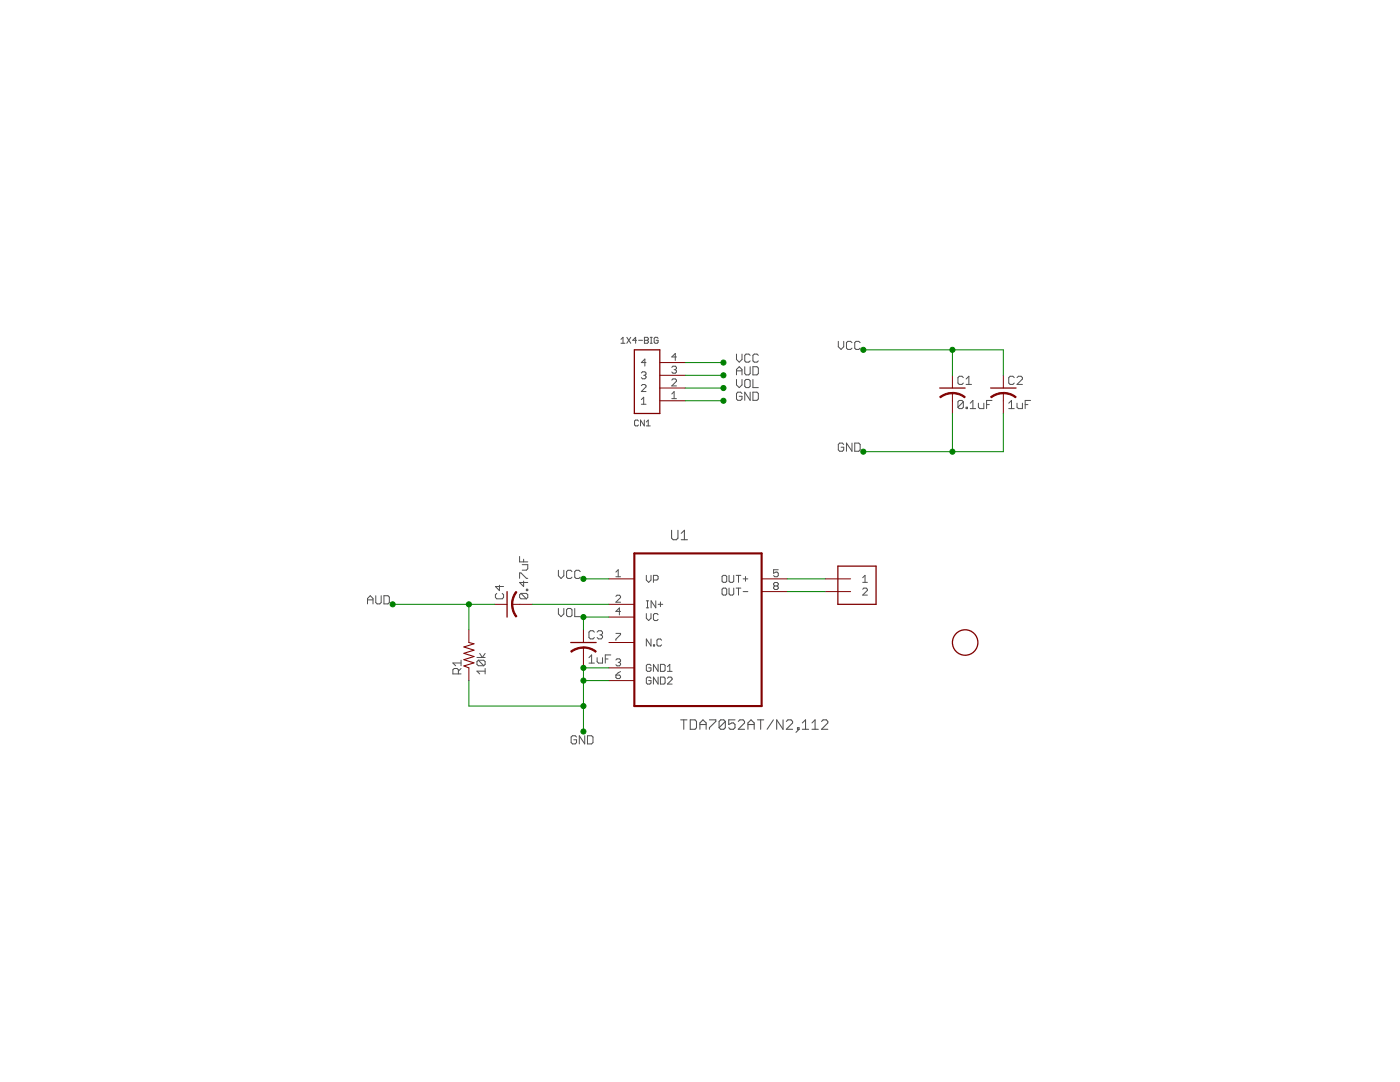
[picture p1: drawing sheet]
<?xml version="1.0" encoding="utf-8"?>
<!DOCTYPE eagle SYSTEM "eagle.dtd">
<eagle version="8.1.1">
<drawing>
<settings>
<setting alwaysvectorfont="no"/>
<setting verticaltext="up"/>
</settings>
<grid distance="0.1" unitdist="inch" unit="inch" style="lines" multiple="1" display="no" altdistance="0.01" altunitdist="inch" altunit="inch"/>
<schematic xreflabel="%F%N/%S.%C%R" xrefpart="/%S.%C%R">
<libraries>
<library name="TDA7052AT">
<symbols>
<symbol name="TDA7052AT/N2,112">
<pin name="VP" x="-17.78" y="7.62" length="middle" direction="pwr"/>
<pin name="IN+" x="-17.78" y="2.54" length="middle" direction="in"/>
<pin name="VC" x="-17.78" y="0" length="middle" direction="in"/>
<pin name="N.C" x="-17.78" y="-5.08" length="middle" direction="nc"/>
<pin name="GND1" x="-17.78" y="-10.16" length="middle" direction="pas"/>
<pin name="GND2" x="-17.78" y="-12.7" length="middle" direction="pas"/>
<pin name="OUT+" x="17.78" y="7.62" length="middle" direction="out" rot="R180"/>
<pin name="OUT-" x="17.78" y="5.08" length="middle" direction="out" rot="R180"/>
<wire x1="-12.7" y1="12.7" x2="-12.7" y2="-17.78" width="0.4064" layer="94"/>
<wire x1="-12.7" y1="-17.78" x2="12.7" y2="-17.78" width="0.4064" layer="94"/>
<wire x1="12.7" y1="-17.78" x2="12.7" y2="12.7" width="0.4064" layer="94"/>
<wire x1="12.7" y1="12.7" x2="-12.7" y2="12.7" width="0.4064" layer="94"/>
<text x="-5.3594" y="15.3416" size="2.0828" layer="95" ratio="10" rot="SR0">&gt;NAME</text>
<text x="-3.556" y="-22.5044" size="2.0828" layer="96" ratio="10" rot="SR0">&gt;VALUE</text>
</symbol>
</symbols>
<devicesets>
<deviceset name="TDA7052AT/N2,112" prefix="U">
<gates>
<gate name="A" symbol="TDA7052AT/N2,112" x="0" y="0"/>
</gates>
<devices>
<device name="" package="SOIC127P600X175-8N">
<connects>
<connect gate="A" pin="GND1" pad="3"/>
<connect gate="A" pin="GND2" pad="6"/>
<connect gate="A" pin="IN+" pad="2"/>
<connect gate="A" pin="N.C" pad="7"/>
<connect gate="A" pin="OUT+" pad="5"/>
<connect gate="A" pin="OUT-" pad="8"/>
<connect gate="A" pin="VC" pad="4"/>
<connect gate="A" pin="VP" pad="1"/>
</connects>
<technologies>
<technology name="">
<attribute name="MPN" value="TDA7052AT/N2,112" constant="no"/>
<attribute name="OC_FARNELL" value="1868383" constant="no"/>
<attribute name="OC_NEWARK" value="70R9232" constant="no"/>
<attribute name="PACKAGE" value="SOIC-8" constant="no"/>
<attribute name="SUPPLIER" value="NXP Semiconductor" constant="no"/>
</technology>
</technologies>
</device>
</devices>
</deviceset>
</devicesets>
</library>
<library name="adafruit">
<symbols>
<symbol name="1X2">
<wire x1="-2.54" y1="5.08" x2="-2.54" y2="-2.54" width="0.254" layer="94"/>
<wire x1="-2.54" y1="-2.54" x2="5.08" y2="-2.54" width="0.254" layer="94"/>
<wire x1="5.08" y1="-2.54" x2="5.08" y2="5.08" width="0.254" layer="94"/>
<wire x1="5.08" y1="5.08" x2="-2.54" y2="5.08" width="0.254" layer="94"/>
<pin name="1" x="-5.08" y="2.54" visible="pin" length="middle" direction="pas"/>
<pin name="2" x="-5.08" y="0" visible="pin" length="middle" direction="pas"/>
</symbol>
<symbol name="1X4">
<wire x1="0" y1="5.08" x2="5.08" y2="5.08" width="0.254" layer="94"/>
<wire x1="5.08" y1="5.08" x2="5.08" y2="-7.62" width="0.254" layer="94"/>
<wire x1="5.08" y1="-7.62" x2="0" y2="-7.62" width="0.254" layer="94"/>
<wire x1="0" y1="-7.62" x2="0" y2="5.08" width="0.254" layer="94"/>
<text x="5.08" y="7.62" size="1.27" layer="95" font="vector" rot="R180">&gt;NAME</text>
<text x="0" y="-10.16" size="1.27" layer="96" font="vector">&gt;VALUE</text>
<pin name="1" x="-5.08" y="2.54" length="middle"/>
<pin name="2" x="-5.08" y="0" length="middle"/>
<pin name="3" x="-5.08" y="-2.54" length="middle"/>
<pin name="4" x="-5.08" y="-5.08" length="middle"/>
</symbol>
<symbol name="C-US">
<wire x1="-2.54" y1="0" x2="2.54" y2="0" width="0.254" layer="94"/>
<wire x1="0" y1="-1.016" x2="0" y2="-2.54" width="0.1524" layer="94"/>
<wire x1="0" y1="-1" x2="2.4892" y2="-1.8542" width="0.254" layer="94" curve="-37.878202" cap="flat"/>
<wire x1="-2.4668" y1="-1.8504" x2="0" y2="-1.0161" width="0.254" layer="94" curve="-37.373024" cap="flat"/>
<text x="1.016" y="0.635" size="1.778" layer="95">&gt;NAME</text>
<text x="1.016" y="-4.191" size="1.778" layer="96">&gt;VALUE</text>
<pin name="1" x="0" y="2.54" visible="off" length="short" direction="pas" swaplevel="1" rot="R270"/>
<pin name="2" x="0" y="-5.08" visible="off" length="short" direction="pas" swaplevel="1" rot="R90"/>
</symbol>
<symbol name="R-US">
<wire x1="-2.54" y1="0" x2="-2.159" y2="1.016" width="0.2032" layer="94"/>
<wire x1="-2.159" y1="1.016" x2="-1.524" y2="-1.016" width="0.2032" layer="94"/>
<wire x1="-1.524" y1="-1.016" x2="-0.889" y2="1.016" width="0.2032" layer="94"/>
<wire x1="-0.889" y1="1.016" x2="-0.254" y2="-1.016" width="0.2032" layer="94"/>
<wire x1="-0.254" y1="-1.016" x2="0.381" y2="1.016" width="0.2032" layer="94"/>
<wire x1="0.381" y1="1.016" x2="1.016" y2="-1.016" width="0.2032" layer="94"/>
<wire x1="1.016" y1="-1.016" x2="1.651" y2="1.016" width="0.2032" layer="94"/>
<wire x1="1.651" y1="1.016" x2="2.286" y2="-1.016" width="0.2032" layer="94"/>
<wire x1="2.286" y1="-1.016" x2="2.54" y2="0" width="0.2032" layer="94"/>
<text x="-3.81" y="1.4986" size="1.778" layer="95">&gt;NAME</text>
<text x="-3.81" y="-3.302" size="1.778" layer="96">&gt;VALUE</text>
<pin name="2" x="5.08" y="0" visible="off" length="short" direction="pas" swaplevel="1" rot="R180"/>
<pin name="1" x="-5.08" y="0" visible="off" length="short" direction="pas" swaplevel="1"/>
</symbol>
<symbol name="DOT">
<circle x="0" y="0" radius="2.54" width="0.254" layer="94"/>
</symbol>
</symbols>
<devicesets>
<deviceset name="1X2" prefix="J">
<gates>
<gate name="G$1" symbol="1X2" x="0" y="0"/>
</gates>
<devices>
<device name="-3.5MM" package="1X2-3.5MM">
<connects>
<connect gate="G$1" pin="1" pad="1"/>
<connect gate="G$1" pin="2" pad="2"/>
</connects>
<technologies>
<technology name=""/>
</technologies>
</device>
</devices>
</deviceset>
<deviceset name="1X4" prefix="CN">
<gates>
<gate name="G$1" symbol="1X4" x="0" y="0"/>
</gates>
<devices>
<device name="FPC0.5" package="FPC_0.5MM-4">
<connects>
<connect gate="G$1" pin="1" pad="1"/>
<connect gate="G$1" pin="2" pad="2"/>
<connect gate="G$1" pin="3" pad="3"/>
<connect gate="G$1" pin="4" pad="4"/>
</connects>
<technologies>
<technology name=""/>
</technologies>
</device>
<device name="-BIG" package="1X04-BIG">
<connects>
<connect gate="G$1" pin="1" pad="1"/>
<connect gate="G$1" pin="2" pad="2"/>
<connect gate="G$1" pin="3" pad="3"/>
<connect gate="G$1" pin="4" pad="4"/>
</connects>
<technologies>
<technology name=""/>
</technologies>
</device>
<device name="-CLEANBIG" package="1X04-CLEANBIG">
<connects>
<connect gate="G$1" pin="1" pad="1"/>
<connect gate="G$1" pin="2" pad="2"/>
<connect gate="G$1" pin="3" pad="3"/>
<connect gate="G$1" pin="4" pad="4"/>
</connects>
<technologies>
<technology name=""/>
</technologies>
</device>
<device name="-3.5MM" package="1X04-3.5MM">
<connects>
<connect gate="G$1" pin="1" pad="1"/>
<connect gate="G$1" pin="2" pad="2"/>
<connect gate="G$1" pin="3" pad="3"/>
<connect gate="G$1" pin="4" pad="4"/>
</connects>
<technologies>
<technology name=""/>
</technologies>
</device>
<device name="SMT" package="1X4-SMT">
<connects>
<connect gate="G$1" pin="1" pad="1"/>
<connect gate="G$1" pin="2" pad="2"/>
<connect gate="G$1" pin="3" pad="3"/>
<connect gate="G$1" pin="4" pad="4"/>
</connects>
<technologies>
<technology name=""/>
</technologies>
</device>
</devices>
</deviceset>
<deviceset name="C-US" prefix="C" uservalue="yes">
<gates>
<gate name="G$1" symbol="C-US" x="0" y="0"/>
</gates>
<devices>
<device name="C0402" package="C0402">
<connects>
<connect gate="G$1" pin="1" pad="1"/>
<connect gate="G$1" pin="2" pad="2"/>
</connects>
<technologies>
<technology name=""/>
</technologies>
</device>
<device name="C0504" package="C0504">
<connects>
<connect gate="G$1" pin="1" pad="1"/>
<connect gate="G$1" pin="2" pad="2"/>
</connects>
<technologies>
<technology name=""/>
</technologies>
</device>
<device name="C0603" package="C0603">
<connects>
<connect gate="G$1" pin="1" pad="1"/>
<connect gate="G$1" pin="2" pad="2"/>
</connects>
<technologies>
<technology name=""/>
</technologies>
</device>
<device name="C0805" package="C0805">
<connects>
<connect gate="G$1" pin="1" pad="1"/>
<connect gate="G$1" pin="2" pad="2"/>
</connects>
<technologies>
<technology name=""/>
</technologies>
</device>
<device name="C1005" package="C1005">
<connects>
<connect gate="G$1" pin="1" pad="1"/>
<connect gate="G$1" pin="2" pad="2"/>
</connects>
<technologies>
<technology name=""/>
</technologies>
</device>
<device name="C1206" package="C1206">
<connects>
<connect gate="G$1" pin="1" pad="1"/>
<connect gate="G$1" pin="2" pad="2"/>
</connects>
<technologies>
<technology name=""/>
</technologies>
</device>
<device name="C1210" package="C1210">
<connects>
<connect gate="G$1" pin="1" pad="1"/>
<connect gate="G$1" pin="2" pad="2"/>
</connects>
<technologies>
<technology name=""/>
</technologies>
</device>
<device name="C1310" package="C1310">
<connects>
<connect gate="G$1" pin="1" pad="1"/>
<connect gate="G$1" pin="2" pad="2"/>
</connects>
<technologies>
<technology name=""/>
</technologies>
</device>
<device name="C1608" package="C1608">
<connects>
<connect gate="G$1" pin="1" pad="1"/>
<connect gate="G$1" pin="2" pad="2"/>
</connects>
<technologies>
<technology name=""/>
</technologies>
</device>
<device name="C1812" package="C1812">
<connects>
<connect gate="G$1" pin="1" pad="1"/>
<connect gate="G$1" pin="2" pad="2"/>
</connects>
<technologies>
<technology name=""/>
</technologies>
</device>
<device name="C1825" package="C1825">
<connects>
<connect gate="G$1" pin="1" pad="1"/>
<connect gate="G$1" pin="2" pad="2"/>
</connects>
<technologies>
<technology name=""/>
</technologies>
</device>
<device name="C2012" package="C2012">
<connects>
<connect gate="G$1" pin="1" pad="1"/>
<connect gate="G$1" pin="2" pad="2"/>
</connects>
<technologies>
<technology name=""/>
</technologies>
</device>
<device name="C3216" package="C3216">
<connects>
<connect gate="G$1" pin="1" pad="1"/>
<connect gate="G$1" pin="2" pad="2"/>
</connects>
<technologies>
<technology name=""/>
</technologies>
</device>
<device name="C3225" package="C3225">
<connects>
<connect gate="G$1" pin="1" pad="1"/>
<connect gate="G$1" pin="2" pad="2"/>
</connects>
<technologies>
<technology name=""/>
</technologies>
</device>
<device name="C4532" package="C4532">
<connects>
<connect gate="G$1" pin="1" pad="1"/>
<connect gate="G$1" pin="2" pad="2"/>
</connects>
<technologies>
<technology name=""/>
</technologies>
</device>
<device name="C4564" package="C4564">
<connects>
<connect gate="G$1" pin="1" pad="1"/>
<connect gate="G$1" pin="2" pad="2"/>
</connects>
<technologies>
<technology name=""/>
</technologies>
</device>
<device name="025-024X044" package="C025-024X044">
<connects>
<connect gate="G$1" pin="1" pad="1"/>
<connect gate="G$1" pin="2" pad="2"/>
</connects>
<technologies>
<technology name=""/>
</technologies>
</device>
<device name="025-025X050" package="C025-025X050">
<connects>
<connect gate="G$1" pin="1" pad="1"/>
<connect gate="G$1" pin="2" pad="2"/>
</connects>
<technologies>
<technology name=""/>
</technologies>
</device>
<device name="025-030X050" package="C025-030X050">
<connects>
<connect gate="G$1" pin="1" pad="1"/>
<connect gate="G$1" pin="2" pad="2"/>
</connects>
<technologies>
<technology name=""/>
</technologies>
</device>
<device name="025-040X050" package="C025-040X050">
<connects>
<connect gate="G$1" pin="1" pad="1"/>
<connect gate="G$1" pin="2" pad="2"/>
</connects>
<technologies>
<technology name=""/>
</technologies>
</device>
<device name="025-050X050" package="C025-050X050">
<connects>
<connect gate="G$1" pin="1" pad="1"/>
<connect gate="G$1" pin="2" pad="2"/>
</connects>
<technologies>
<technology name=""/>
</technologies>
</device>
<device name="025-060X050" package="C025-060X050">
<connects>
<connect gate="G$1" pin="1" pad="1"/>
<connect gate="G$1" pin="2" pad="2"/>
</connects>
<technologies>
<technology name=""/>
</technologies>
</device>
<device name="C025_050-024X070" package="C025_050-024X070">
<connects>
<connect gate="G$1" pin="1" pad="1"/>
<connect gate="G$1" pin="2" pad="2"/>
</connects>
<technologies>
<technology name=""/>
</technologies>
</device>
<device name="025_050-025X075" package="C025_050-025X075">
<connects>
<connect gate="G$1" pin="1" pad="1"/>
<connect gate="G$1" pin="2" pad="2"/>
</connects>
<technologies>
<technology name=""/>
</technologies>
</device>
<device name="025_050-035X075" package="C025_050-035X075">
<connects>
<connect gate="G$1" pin="1" pad="1"/>
<connect gate="G$1" pin="2" pad="2"/>
</connects>
<technologies>
<technology name=""/>
</technologies>
</device>
<device name="025_050-045X075" package="C025_050-045X075">
<connects>
<connect gate="G$1" pin="1" pad="1"/>
<connect gate="G$1" pin="2" pad="2"/>
</connects>
<technologies>
<technology name=""/>
</technologies>
</device>
<device name="025_050-055X075" package="C025_050-055X075">
<connects>
<connect gate="G$1" pin="1" pad="1"/>
<connect gate="G$1" pin="2" pad="2"/>
</connects>
<technologies>
<technology name=""/>
</technologies>
</device>
<device name="050-024X044" package="C050-024X044">
<connects>
<connect gate="G$1" pin="1" pad="1"/>
<connect gate="G$1" pin="2" pad="2"/>
</connects>
<technologies>
<technology name=""/>
</technologies>
</device>
<device name="050-025X075" package="C050-025X075">
<connects>
<connect gate="G$1" pin="1" pad="1"/>
<connect gate="G$1" pin="2" pad="2"/>
</connects>
<technologies>
<technology name=""/>
</technologies>
</device>
<device name="050-045X075" package="C050-045X075">
<connects>
<connect gate="G$1" pin="1" pad="1"/>
<connect gate="G$1" pin="2" pad="2"/>
</connects>
<technologies>
<technology name=""/>
</technologies>
</device>
<device name="050-030X075" package="C050-030X075">
<connects>
<connect gate="G$1" pin="1" pad="1"/>
<connect gate="G$1" pin="2" pad="2"/>
</connects>
<technologies>
<technology name=""/>
</technologies>
</device>
<device name="050-050X075" package="C050-050X075">
<connects>
<connect gate="G$1" pin="1" pad="1"/>
<connect gate="G$1" pin="2" pad="2"/>
</connects>
<technologies>
<technology name=""/>
</technologies>
</device>
<device name="050-055X075" package="C050-055X075">
<connects>
<connect gate="G$1" pin="1" pad="1"/>
<connect gate="G$1" pin="2" pad="2"/>
</connects>
<technologies>
<technology name=""/>
</technologies>
</device>
<device name="050-075X075" package="C050-075X075">
<connects>
<connect gate="G$1" pin="1" pad="1"/>
<connect gate="G$1" pin="2" pad="2"/>
</connects>
<technologies>
<technology name=""/>
</technologies>
</device>
<device name="050H075X075" package="C050H075X075">
<connects>
<connect gate="G$1" pin="1" pad="1"/>
<connect gate="G$1" pin="2" pad="2"/>
</connects>
<technologies>
<technology name=""/>
</technologies>
</device>
<device name="075-032X103" package="C075-032X103">
<connects>
<connect gate="G$1" pin="1" pad="1"/>
<connect gate="G$1" pin="2" pad="2"/>
</connects>
<technologies>
<technology name=""/>
</technologies>
</device>
<device name="075-042X103" package="C075-042X103">
<connects>
<connect gate="G$1" pin="1" pad="1"/>
<connect gate="G$1" pin="2" pad="2"/>
</connects>
<technologies>
<technology name=""/>
</technologies>
</device>
<device name="075-052X106" package="C075-052X106">
<connects>
<connect gate="G$1" pin="1" pad="1"/>
<connect gate="G$1" pin="2" pad="2"/>
</connects>
<technologies>
<technology name=""/>
</technologies>
</device>
<device name="102-043X133" package="C102-043X133">
<connects>
<connect gate="G$1" pin="1" pad="1"/>
<connect gate="G$1" pin="2" pad="2"/>
</connects>
<technologies>
<technology name=""/>
</technologies>
</device>
<device name="102-054X133" package="C102-054X133">
<connects>
<connect gate="G$1" pin="1" pad="1"/>
<connect gate="G$1" pin="2" pad="2"/>
</connects>
<technologies>
<technology name=""/>
</technologies>
</device>
<device name="102-064X133" package="C102-064X133">
<connects>
<connect gate="G$1" pin="1" pad="1"/>
<connect gate="G$1" pin="2" pad="2"/>
</connects>
<technologies>
<technology name=""/>
</technologies>
</device>
<device name="102_152-062X184" package="C102_152-062X184">
<connects>
<connect gate="G$1" pin="1" pad="1"/>
<connect gate="G$1" pin="2" pad="2"/>
</connects>
<technologies>
<technology name=""/>
</technologies>
</device>
<device name="150-054X183" package="C150-054X183">
<connects>
<connect gate="G$1" pin="1" pad="1"/>
<connect gate="G$1" pin="2" pad="2"/>
</connects>
<technologies>
<technology name=""/>
</technologies>
</device>
<device name="150-064X183" package="C150-064X183">
<connects>
<connect gate="G$1" pin="1" pad="1"/>
<connect gate="G$1" pin="2" pad="2"/>
</connects>
<technologies>
<technology name=""/>
</technologies>
</device>
<device name="150-072X183" package="C150-072X183">
<connects>
<connect gate="G$1" pin="1" pad="1"/>
<connect gate="G$1" pin="2" pad="2"/>
</connects>
<technologies>
<technology name=""/>
</technologies>
</device>
<device name="150-084X183" package="C150-084X183">
<connects>
<connect gate="G$1" pin="1" pad="1"/>
<connect gate="G$1" pin="2" pad="2"/>
</connects>
<technologies>
<technology name=""/>
</technologies>
</device>
<device name="150-091X182" package="C150-091X182">
<connects>
<connect gate="G$1" pin="1" pad="1"/>
<connect gate="G$1" pin="2" pad="2"/>
</connects>
<technologies>
<technology name=""/>
</technologies>
</device>
<device name="225-062X268" package="C225-062X268">
<connects>
<connect gate="G$1" pin="1" pad="1"/>
<connect gate="G$1" pin="2" pad="2"/>
</connects>
<technologies>
<technology name=""/>
</technologies>
</device>
<device name="225-074X268" package="C225-074X268">
<connects>
<connect gate="G$1" pin="1" pad="1"/>
<connect gate="G$1" pin="2" pad="2"/>
</connects>
<technologies>
<technology name=""/>
</technologies>
</device>
<device name="225-087X268" package="C225-087X268">
<connects>
<connect gate="G$1" pin="1" pad="1"/>
<connect gate="G$1" pin="2" pad="2"/>
</connects>
<technologies>
<technology name=""/>
</technologies>
</device>
<device name="225-108X268" package="C225-108X268">
<connects>
<connect gate="G$1" pin="1" pad="1"/>
<connect gate="G$1" pin="2" pad="2"/>
</connects>
<technologies>
<technology name=""/>
</technologies>
</device>
<device name="225-113X268" package="C225-113X268">
<connects>
<connect gate="G$1" pin="1" pad="1"/>
<connect gate="G$1" pin="2" pad="2"/>
</connects>
<technologies>
<technology name=""/>
</technologies>
</device>
<device name="275-093X316" package="C275-093X316">
<connects>
<connect gate="G$1" pin="1" pad="1"/>
<connect gate="G$1" pin="2" pad="2"/>
</connects>
<technologies>
<technology name=""/>
</technologies>
</device>
<device name="275-113X316" package="C275-113X316">
<connects>
<connect gate="G$1" pin="1" pad="1"/>
<connect gate="G$1" pin="2" pad="2"/>
</connects>
<technologies>
<technology name=""/>
</technologies>
</device>
<device name="275-134X316" package="C275-134X316">
<connects>
<connect gate="G$1" pin="1" pad="1"/>
<connect gate="G$1" pin="2" pad="2"/>
</connects>
<technologies>
<technology name=""/>
</technologies>
</device>
<device name="275-205X316" package="C275-205X316">
<connects>
<connect gate="G$1" pin="1" pad="1"/>
<connect gate="G$1" pin="2" pad="2"/>
</connects>
<technologies>
<technology name=""/>
</technologies>
</device>
<device name="325-137X374" package="C325-137X374">
<connects>
<connect gate="G$1" pin="1" pad="1"/>
<connect gate="G$1" pin="2" pad="2"/>
</connects>
<technologies>
<technology name=""/>
</technologies>
</device>
<device name="325-162X374" package="C325-162X374">
<connects>
<connect gate="G$1" pin="1" pad="1"/>
<connect gate="G$1" pin="2" pad="2"/>
</connects>
<technologies>
<technology name=""/>
</technologies>
</device>
<device name="325-182X374" package="C325-182X374">
<connects>
<connect gate="G$1" pin="1" pad="1"/>
<connect gate="G$1" pin="2" pad="2"/>
</connects>
<technologies>
<technology name=""/>
</technologies>
</device>
<device name="375-192X418" package="C375-192X418">
<connects>
<connect gate="G$1" pin="1" pad="1"/>
<connect gate="G$1" pin="2" pad="2"/>
</connects>
<technologies>
<technology name=""/>
</technologies>
</device>
<device name="375-203X418" package="C375-203X418">
<connects>
<connect gate="G$1" pin="1" pad="1"/>
<connect gate="G$1" pin="2" pad="2"/>
</connects>
<technologies>
<technology name=""/>
</technologies>
</device>
<device name="050-035X075" package="C050-035X075">
<connects>
<connect gate="G$1" pin="1" pad="1"/>
<connect gate="G$1" pin="2" pad="2"/>
</connects>
<technologies>
<technology name=""/>
</technologies>
</device>
<device name="375-155X418" package="C375-155X418">
<connects>
<connect gate="G$1" pin="1" pad="1"/>
<connect gate="G$1" pin="2" pad="2"/>
</connects>
<technologies>
<technology name=""/>
</technologies>
</device>
<device name="075-063X106" package="C075-063X106">
<connects>
<connect gate="G$1" pin="1" pad="1"/>
<connect gate="G$1" pin="2" pad="2"/>
</connects>
<technologies>
<technology name=""/>
</technologies>
</device>
<device name="275-154X316" package="C275-154X316">
<connects>
<connect gate="G$1" pin="1" pad="1"/>
<connect gate="G$1" pin="2" pad="2"/>
</connects>
<technologies>
<technology name=""/>
</technologies>
</device>
<device name="275-173X316" package="C275-173X316">
<connects>
<connect gate="G$1" pin="1" pad="1"/>
<connect gate="G$1" pin="2" pad="2"/>
</connects>
<technologies>
<technology name=""/>
</technologies>
</device>
<device name="C0402K" package="C0402K">
<connects>
<connect gate="G$1" pin="1" pad="1"/>
<connect gate="G$1" pin="2" pad="2"/>
</connects>
<technologies>
<technology name=""/>
</technologies>
</device>
<device name="C0603K" package="C0603K">
<connects>
<connect gate="G$1" pin="1" pad="1"/>
<connect gate="G$1" pin="2" pad="2"/>
</connects>
<technologies>
<technology name=""/>
</technologies>
</device>
<device name="C0805K" package="C0805K">
<connects>
<connect gate="G$1" pin="1" pad="1"/>
<connect gate="G$1" pin="2" pad="2"/>
</connects>
<technologies>
<technology name=""/>
</technologies>
</device>
<device name="C1206K" package="C1206K">
<connects>
<connect gate="G$1" pin="1" pad="1"/>
<connect gate="G$1" pin="2" pad="2"/>
</connects>
<technologies>
<technology name=""/>
</technologies>
</device>
<device name="C1210K" package="C1210K">
<connects>
<connect gate="G$1" pin="1" pad="1"/>
<connect gate="G$1" pin="2" pad="2"/>
</connects>
<technologies>
<technology name=""/>
</technologies>
</device>
<device name="C1812K" package="C1812K">
<connects>
<connect gate="G$1" pin="1" pad="1"/>
<connect gate="G$1" pin="2" pad="2"/>
</connects>
<technologies>
<technology name=""/>
</technologies>
</device>
<device name="C1825K" package="C1825K">
<connects>
<connect gate="G$1" pin="1" pad="1"/>
<connect gate="G$1" pin="2" pad="2"/>
</connects>
<technologies>
<technology name=""/>
</technologies>
</device>
<device name="C2220K" package="C2220K">
<connects>
<connect gate="G$1" pin="1" pad="1"/>
<connect gate="G$1" pin="2" pad="2"/>
</connects>
<technologies>
<technology name=""/>
</technologies>
</device>
<device name="C2225K" package="C2225K">
<connects>
<connect gate="G$1" pin="1" pad="1"/>
<connect gate="G$1" pin="2" pad="2"/>
</connects>
<technologies>
<technology name=""/>
</technologies>
</device>
</devices>
</deviceset>
<deviceset name="R-US_" prefix="R" uservalue="yes">
<gates>
<gate name="G$1" symbol="R-US" x="0" y="0"/>
</gates>
<devices>
<device name="R0402" package="R0402">
<connects>
<connect gate="G$1" pin="1" pad="1"/>
<connect gate="G$1" pin="2" pad="2"/>
</connects>
<technologies>
<technology name=""/>
</technologies>
</device>
<device name="R0603" package="R0603">
<connects>
<connect gate="G$1" pin="1" pad="1"/>
<connect gate="G$1" pin="2" pad="2"/>
</connects>
<technologies>
<technology name=""/>
</technologies>
</device>
<device name="R0805" package="R0805">
<connects>
<connect gate="G$1" pin="1" pad="1"/>
<connect gate="G$1" pin="2" pad="2"/>
</connects>
<technologies>
<technology name=""/>
</technologies>
</device>
<device name="R0805W" package="R0805W">
<connects>
<connect gate="G$1" pin="1" pad="1"/>
<connect gate="G$1" pin="2" pad="2"/>
</connects>
<technologies>
<technology name=""/>
</technologies>
</device>
<device name="R1005" package="R1005">
<connects>
<connect gate="G$1" pin="1" pad="1"/>
<connect gate="G$1" pin="2" pad="2"/>
</connects>
<technologies>
<technology name=""/>
</technologies>
</device>
<device name="R1206" package="R1206">
<connects>
<connect gate="G$1" pin="1" pad="1"/>
<connect gate="G$1" pin="2" pad="2"/>
</connects>
<technologies>
<technology name=""/>
</technologies>
</device>
<device name="R1206W" package="R1206W">
<connects>
<connect gate="G$1" pin="1" pad="1"/>
<connect gate="G$1" pin="2" pad="2"/>
</connects>
<technologies>
<technology name=""/>
</technologies>
</device>
<device name="R1210" package="R1210">
<connects>
<connect gate="G$1" pin="1" pad="1"/>
<connect gate="G$1" pin="2" pad="2"/>
</connects>
<technologies>
<technology name=""/>
</technologies>
</device>
<device name="R1210W" package="R1210W">
<connects>
<connect gate="G$1" pin="1" pad="1"/>
<connect gate="G$1" pin="2" pad="2"/>
</connects>
<technologies>
<technology name=""/>
</technologies>
</device>
<device name="R2010" package="R2010">
<connects>
<connect gate="G$1" pin="1" pad="1"/>
<connect gate="G$1" pin="2" pad="2"/>
</connects>
<technologies>
<technology name=""/>
</technologies>
</device>
<device name="R2010W" package="R2010W">
<connects>
<connect gate="G$1" pin="1" pad="1"/>
<connect gate="G$1" pin="2" pad="2"/>
</connects>
<technologies>
<technology name=""/>
</technologies>
</device>
<device name="R2012" package="R2012">
<connects>
<connect gate="G$1" pin="1" pad="1"/>
<connect gate="G$1" pin="2" pad="2"/>
</connects>
<technologies>
<technology name=""/>
</technologies>
</device>
<device name="R2012W" package="R2012W">
<connects>
<connect gate="G$1" pin="1" pad="1"/>
<connect gate="G$1" pin="2" pad="2"/>
</connects>
<technologies>
<technology name=""/>
</technologies>
</device>
<device name="R2512" package="R2512">
<connects>
<connect gate="G$1" pin="1" pad="1"/>
<connect gate="G$1" pin="2" pad="2"/>
</connects>
<technologies>
<technology name=""/>
</technologies>
</device>
<device name="R2512W" package="R2512W">
<connects>
<connect gate="G$1" pin="1" pad="1"/>
<connect gate="G$1" pin="2" pad="2"/>
</connects>
<technologies>
<technology name=""/>
</technologies>
</device>
<device name="R3216" package="R3216">
<connects>
<connect gate="G$1" pin="1" pad="1"/>
<connect gate="G$1" pin="2" pad="2"/>
</connects>
<technologies>
<technology name=""/>
</technologies>
</device>
<device name="R3216W" package="R3216W">
<connects>
<connect gate="G$1" pin="1" pad="1"/>
<connect gate="G$1" pin="2" pad="2"/>
</connects>
<technologies>
<technology name=""/>
</technologies>
</device>
<device name="R3225" package="R3225">
<connects>
<connect gate="G$1" pin="1" pad="1"/>
<connect gate="G$1" pin="2" pad="2"/>
</connects>
<technologies>
<technology name=""/>
</technologies>
</device>
<device name="R3225W" package="R3225W">
<connects>
<connect gate="G$1" pin="1" pad="1"/>
<connect gate="G$1" pin="2" pad="2"/>
</connects>
<technologies>
<technology name=""/>
</technologies>
</device>
<device name="R5025" package="R5025">
<connects>
<connect gate="G$1" pin="1" pad="1"/>
<connect gate="G$1" pin="2" pad="2"/>
</connects>
<technologies>
<technology name=""/>
</technologies>
</device>
<device name="R5025W" package="R5025W">
<connects>
<connect gate="G$1" pin="1" pad="1"/>
<connect gate="G$1" pin="2" pad="2"/>
</connects>
<technologies>
<technology name=""/>
</technologies>
</device>
<device name="R6332" package="R6332">
<connects>
<connect gate="G$1" pin="1" pad="1"/>
<connect gate="G$1" pin="2" pad="2"/>
</connects>
<technologies>
<technology name=""/>
</technologies>
</device>
<device name="R6332W" package="R6332W">
<connects>
<connect gate="G$1" pin="1" pad="1"/>
<connect gate="G$1" pin="2" pad="2"/>
</connects>
<technologies>
<technology name=""/>
</technologies>
</device>
<device name="M0805" package="M0805">
<connects>
<connect gate="G$1" pin="1" pad="1"/>
<connect gate="G$1" pin="2" pad="2"/>
</connects>
<technologies>
<technology name=""/>
</technologies>
</device>
<device name="M1206" package="M1206">
<connects>
<connect gate="G$1" pin="1" pad="1"/>
<connect gate="G$1" pin="2" pad="2"/>
</connects>
<technologies>
<technology name=""/>
</technologies>
</device>
<device name="M1406" package="M1406">
<connects>
<connect gate="G$1" pin="1" pad="1"/>
<connect gate="G$1" pin="2" pad="2"/>
</connects>
<technologies>
<technology name=""/>
</technologies>
</device>
<device name="M2012" package="M2012">
<connects>
<connect gate="G$1" pin="1" pad="1"/>
<connect gate="G$1" pin="2" pad="2"/>
</connects>
<technologies>
<technology name=""/>
</technologies>
</device>
<device name="M2309" package="M2309">
<connects>
<connect gate="G$1" pin="1" pad="1"/>
<connect gate="G$1" pin="2" pad="2"/>
</connects>
<technologies>
<technology name=""/>
</technologies>
</device>
<device name="M3216" package="M3216">
<connects>
<connect gate="G$1" pin="1" pad="1"/>
<connect gate="G$1" pin="2" pad="2"/>
</connects>
<technologies>
<technology name=""/>
</technologies>
</device>
<device name="M3516" package="M3516">
<connects>
<connect gate="G$1" pin="1" pad="1"/>
<connect gate="G$1" pin="2" pad="2"/>
</connects>
<technologies>
<technology name=""/>
</technologies>
</device>
<device name="M5923" package="M5923">
<connects>
<connect gate="G$1" pin="1" pad="1"/>
<connect gate="G$1" pin="2" pad="2"/>
</connects>
<technologies>
<technology name=""/>
</technologies>
</device>
<device name="0204/5" package="0204/5">
<connects>
<connect gate="G$1" pin="1" pad="1"/>
<connect gate="G$1" pin="2" pad="2"/>
</connects>
<technologies>
<technology name=""/>
</technologies>
</device>
<device name="0204/7" package="0204/7">
<connects>
<connect gate="G$1" pin="1" pad="1"/>
<connect gate="G$1" pin="2" pad="2"/>
</connects>
<technologies>
<technology name=""/>
</technologies>
</device>
<device name="0207/10" package="0207/10">
<connects>
<connect gate="G$1" pin="1" pad="1"/>
<connect gate="G$1" pin="2" pad="2"/>
</connects>
<technologies>
<technology name=""/>
</technologies>
</device>
<device name="0207/12" package="0207/12">
<connects>
<connect gate="G$1" pin="1" pad="1"/>
<connect gate="G$1" pin="2" pad="2"/>
</connects>
<technologies>
<technology name=""/>
</technologies>
</device>
<device name="0207/15" package="0207/15">
<connects>
<connect gate="G$1" pin="1" pad="1"/>
<connect gate="G$1" pin="2" pad="2"/>
</connects>
<technologies>
<technology name=""/>
</technologies>
</device>
<device name="0207/2V" package="0207/2V">
<connects>
<connect gate="G$1" pin="1" pad="1"/>
<connect gate="G$1" pin="2" pad="2"/>
</connects>
<technologies>
<technology name=""/>
</technologies>
</device>
<device name="0207/5V" package="0207/5V">
<connects>
<connect gate="G$1" pin="1" pad="1"/>
<connect gate="G$1" pin="2" pad="2"/>
</connects>
<technologies>
<technology name=""/>
</technologies>
</device>
<device name="0207/7" package="0207/7">
<connects>
<connect gate="G$1" pin="1" pad="1"/>
<connect gate="G$1" pin="2" pad="2"/>
</connects>
<technologies>
<technology name=""/>
</technologies>
</device>
<device name="0309/10" package="0309/10">
<connects>
<connect gate="G$1" pin="1" pad="1"/>
<connect gate="G$1" pin="2" pad="2"/>
</connects>
<technologies>
<technology name=""/>
</technologies>
</device>
<device name="0309/12" package="0309/12">
<connects>
<connect gate="G$1" pin="1" pad="1"/>
<connect gate="G$1" pin="2" pad="2"/>
</connects>
<technologies>
<technology name=""/>
</technologies>
</device>
<device name="0411/12" package="0411/12">
<connects>
<connect gate="G$1" pin="1" pad="1"/>
<connect gate="G$1" pin="2" pad="2"/>
</connects>
<technologies>
<technology name=""/>
</technologies>
</device>
<device name="0411/15" package="0411/15">
<connects>
<connect gate="G$1" pin="1" pad="1"/>
<connect gate="G$1" pin="2" pad="2"/>
</connects>
<technologies>
<technology name=""/>
</technologies>
</device>
<device name="0411/3V" package="0411V">
<connects>
<connect gate="G$1" pin="1" pad="1"/>
<connect gate="G$1" pin="2" pad="2"/>
</connects>
<technologies>
<technology name=""/>
</technologies>
</device>
<device name="0414/15" package="0414/15">
<connects>
<connect gate="G$1" pin="1" pad="1"/>
<connect gate="G$1" pin="2" pad="2"/>
</connects>
<technologies>
<technology name=""/>
</technologies>
</device>
<device name="0414/5V" package="0414V">
<connects>
<connect gate="G$1" pin="1" pad="1"/>
<connect gate="G$1" pin="2" pad="2"/>
</connects>
<technologies>
<technology name=""/>
</technologies>
</device>
<device name="0617/17" package="0617/17">
<connects>
<connect gate="G$1" pin="1" pad="1"/>
<connect gate="G$1" pin="2" pad="2"/>
</connects>
<technologies>
<technology name=""/>
</technologies>
</device>
<device name="0617/22" package="0617/22">
<connects>
<connect gate="G$1" pin="1" pad="1"/>
<connect gate="G$1" pin="2" pad="2"/>
</connects>
<technologies>
<technology name=""/>
</technologies>
</device>
<device name="0617/5V" package="0617V">
<connects>
<connect gate="G$1" pin="1" pad="1"/>
<connect gate="G$1" pin="2" pad="2"/>
</connects>
<technologies>
<technology name=""/>
</technologies>
</device>
<device name="0922/22" package="0922/22">
<connects>
<connect gate="G$1" pin="1" pad="1"/>
<connect gate="G$1" pin="2" pad="2"/>
</connects>
<technologies>
<technology name=""/>
</technologies>
</device>
<device name="0613/5V" package="P0613V">
<connects>
<connect gate="G$1" pin="1" pad="1"/>
<connect gate="G$1" pin="2" pad="2"/>
</connects>
<technologies>
<technology name=""/>
</technologies>
</device>
<device name="0613/15" package="P0613/15">
<connects>
<connect gate="G$1" pin="1" pad="1"/>
<connect gate="G$1" pin="2" pad="2"/>
</connects>
<technologies>
<technology name=""/>
</technologies>
</device>
<device name="0817/22" package="P0817/22">
<connects>
<connect gate="G$1" pin="1" pad="1"/>
<connect gate="G$1" pin="2" pad="2"/>
</connects>
<technologies>
<technology name=""/>
</technologies>
</device>
<device name="0817/7V" package="P0817V">
<connects>
<connect gate="G$1" pin="1" pad="1"/>
<connect gate="G$1" pin="2" pad="2"/>
</connects>
<technologies>
<technology name=""/>
</technologies>
</device>
<device name="V234/12" package="V234/12">
<connects>
<connect gate="G$1" pin="1" pad="1"/>
<connect gate="G$1" pin="2" pad="2"/>
</connects>
<technologies>
<technology name=""/>
</technologies>
</device>
<device name="V235/17" package="V235/17">
<connects>
<connect gate="G$1" pin="1" pad="1"/>
<connect gate="G$1" pin="2" pad="2"/>
</connects>
<technologies>
<technology name=""/>
</technologies>
</device>
<device name="V526-0" package="V526-0">
<connects>
<connect gate="G$1" pin="1" pad="1"/>
<connect gate="G$1" pin="2" pad="2"/>
</connects>
<technologies>
<technology name=""/>
</technologies>
</device>
<device name="MELF0102AX" package="MINI_MELF-0102AX">
<connects>
<connect gate="G$1" pin="1" pad="1"/>
<connect gate="G$1" pin="2" pad="2"/>
</connects>
<technologies>
<technology name=""/>
</technologies>
</device>
<device name="0922V" package="0922V">
<connects>
<connect gate="G$1" pin="1" pad="1"/>
<connect gate="G$1" pin="2" pad="2"/>
</connects>
<technologies>
<technology name=""/>
</technologies>
</device>
<device name="MELF0102R" package="MINI_MELF-0102R">
<connects>
<connect gate="G$1" pin="1" pad="1"/>
<connect gate="G$1" pin="2" pad="2"/>
</connects>
<technologies>
<technology name=""/>
</technologies>
</device>
<device name="MELF0102W" package="MINI_MELF-0102W">
<connects>
<connect gate="G$1" pin="1" pad="1"/>
<connect gate="G$1" pin="2" pad="2"/>
</connects>
<technologies>
<technology name=""/>
</technologies>
</device>
<device name="MELF0204R" package="MINI_MELF-0204R">
<connects>
<connect gate="G$1" pin="1" pad="1"/>
<connect gate="G$1" pin="2" pad="2"/>
</connects>
<technologies>
<technology name=""/>
</technologies>
</device>
<device name="MELF0204W" package="MINI_MELF-0204W">
<connects>
<connect gate="G$1" pin="1" pad="1"/>
<connect gate="G$1" pin="2" pad="2"/>
</connects>
<technologies>
<technology name=""/>
</technologies>
</device>
<device name="MELF0207R" package="MINI_MELF-0207R">
<connects>
<connect gate="G$1" pin="1" pad="1"/>
<connect gate="G$1" pin="2" pad="2"/>
</connects>
<technologies>
<technology name=""/>
</technologies>
</device>
<device name="MELF0207W" package="MINI_MELF-0207W">
<connects>
<connect gate="G$1" pin="1" pad="1"/>
<connect gate="G$1" pin="2" pad="2"/>
</connects>
<technologies>
<technology name=""/>
</technologies>
</device>
<device name="RDH/15" package="RDH/15">
<connects>
<connect gate="G$1" pin="1" pad="1"/>
<connect gate="G$1" pin="2" pad="2"/>
</connects>
<technologies>
<technology name=""/>
</technologies>
</device>
<device name="0204/2V" package="0204V">
<connects>
<connect gate="G$1" pin="1" pad="1"/>
<connect gate="G$1" pin="2" pad="2"/>
</connects>
<technologies>
<technology name=""/>
</technologies>
</device>
<device name="0309/V" package="0309V">
<connects>
<connect gate="G$1" pin="1" pad="1"/>
<connect gate="G$1" pin="2" pad="2"/>
</connects>
<technologies>
<technology name=""/>
</technologies>
</device>
<device name="FLIPFLOP" package="0805-THM">
<connects>
<connect gate="G$1" pin="1" pad="1"/>
<connect gate="G$1" pin="2" pad="2"/>
</connects>
<technologies>
<technology name=""/>
</technologies>
</device>
<device name="FLIPFLOP7" package="0805-THM-7">
<connects>
<connect gate="G$1" pin="1" pad="1"/>
<connect gate="G$1" pin="2" pad="2"/>
</connects>
<technologies>
<technology name=""/>
</technologies>
</device>
<device name="0207/9" package="0207/9">
<connects>
<connect gate="G$1" pin="1" pad="1"/>
<connect gate="G$1" pin="2" pad="2"/>
</connects>
<technologies>
<technology name=""/>
</technologies>
</device>
</devices>
</deviceset>
<deviceset name="FIDUCIAL">
<gates>
<gate name="G$1" symbol="DOT" x="0" y="0"/>
</gates>
<devices>
<device name="" package="FIDUCIAL_1MM">
<technologies>
<technology name=""/>
</technologies>
</device>
</devices>
</deviceset>
</devicesets>
</library>
</libraries>
<attributes>
</attributes>
<variantdefs>
</variantdefs>
<classes>
<class number="0" name="default" width="0" drill="0">
</class>
</classes>
<parts>
<part name="U1" library="TDA7052AT" deviceset="TDA7052AT/N2,112" device=""/>
<part name="J1" library="adafruit" deviceset="1X2" device="-3.5MM"/>
<part name="CN1" library="adafruit" deviceset="1X4" device="-BIG"/>
<part name="C1" library="adafruit" deviceset="C-US" device="C0603K" value="0.1uF"/>
<part name="C2" library="adafruit" deviceset="C-US" device="C0603K" value="1uF"/>
<part name="C3" library="adafruit" deviceset="C-US" device="C0603K" value="1uF"/>
<part name="C4" library="adafruit" deviceset="C-US" device="C0805K" value="0.47uF"/>
<part name="R1" library="adafruit" deviceset="R-US_" device="R0805" value="10k"/>
<part name="U$1" library="adafruit" deviceset="FIDUCIAL" device=""/>
</parts>
<sheets>
<sheet>
<plain>
</plain>
<instances>
<instance part="U1" gate="A" x="78.74" y="71.12"/>
<instance part="J1" gate="G$1" x="109.22" y="76.2"/>
<instance part="CN1" gate="G$1" x="71.12" y="116.84" rot="R180"/>
<instance part="C1" gate="G$1" x="129.54" y="116.84"/>
<instance part="C2" gate="G$1" x="139.7" y="116.84"/>
<instance part="C3" gate="G$1" x="55.88" y="66.04"/>
<instance part="C4" gate="G$1" x="40.64" y="73.66" rot="R90"/>
<instance part="R1" gate="G$1" x="33.02" y="63.5" rot="R90"/>
<instance part="U$1" gate="G$1" x="132.08" y="66.04"/>
</instances>
<busses>
</busses>
<nets>
<net name="N$1" class="0">
<segment>
<pinref part="J1" gate="G$1" pin="2"/>
<pinref part="U1" gate="A" pin="OUT-"/>
<wire x1="104.14" y1="76.2" x2="96.52" y2="76.2" width="0.1524" layer="91"/>
</segment>
</net>
<net name="N$2" class="0">
<segment>
<pinref part="J1" gate="G$1" pin="1"/>
<pinref part="U1" gate="A" pin="OUT+"/>
<wire x1="104.14" y1="78.74" x2="96.52" y2="78.74" width="0.1524" layer="91"/>
</segment>
</net>
<net name="GND" class="0">
<segment>
<pinref part="CN1" gate="G$1" pin="1"/>
<wire x1="76.2" y1="114.3" x2="83.82" y2="114.3" width="0.1524" layer="91"/>
<junction x="83.82" y="114.3"/>
<label x="86.36" y="114.3" size="1.778" layer="95"/>
</segment>
<segment>
<pinref part="U1" gate="A" pin="GND1"/>
<wire x1="60.96" y1="60.96" x2="55.88" y2="60.96" width="0.1524" layer="91"/>
<wire x1="55.88" y1="60.96" x2="55.88" y2="58.42" width="0.1524" layer="91"/>
<pinref part="U1" gate="A" pin="GND2"/>
<wire x1="55.88" y1="58.42" x2="55.88" y2="53.34" width="0.1524" layer="91"/>
<wire x1="55.88" y1="53.34" x2="55.88" y2="48.26" width="0.1524" layer="91"/>
<wire x1="60.96" y1="58.42" x2="55.88" y2="58.42" width="0.1524" layer="91"/>
<junction x="55.88" y="58.42"/>
<junction x="55.88" y="48.26"/>
<label x="53.34" y="45.72" size="1.778" layer="95"/>
<pinref part="C3" gate="G$1" pin="2"/>
<junction x="55.88" y="60.96"/>
<pinref part="R1" gate="G$1" pin="1"/>
<wire x1="33.02" y1="58.42" x2="33.02" y2="53.34" width="0.1524" layer="91"/>
<wire x1="33.02" y1="53.34" x2="55.88" y2="53.34" width="0.1524" layer="91"/>
<junction x="55.88" y="53.34"/>
</segment>
<segment>
<pinref part="C2" gate="G$1" pin="2"/>
<wire x1="139.7" y1="111.76" x2="139.7" y2="104.14" width="0.1524" layer="91"/>
<wire x1="139.7" y1="104.14" x2="129.54" y2="104.14" width="0.1524" layer="91"/>
<pinref part="C1" gate="G$1" pin="2"/>
<wire x1="129.54" y1="104.14" x2="111.76" y2="104.14" width="0.1524" layer="91"/>
<wire x1="129.54" y1="111.76" x2="129.54" y2="104.14" width="0.1524" layer="91"/>
<junction x="129.54" y="104.14"/>
<junction x="111.76" y="104.14"/>
<label x="106.68" y="104.14" size="1.778" layer="95"/>
</segment>
</net>
<net name="VCC" class="0">
<segment>
<pinref part="CN1" gate="G$1" pin="4"/>
<wire x1="76.2" y1="121.92" x2="83.82" y2="121.92" width="0.1524" layer="91"/>
<junction x="83.82" y="121.92"/>
<label x="86.36" y="121.92" size="1.778" layer="95"/>
</segment>
<segment>
<pinref part="U1" gate="A" pin="VP"/>
<wire x1="60.96" y1="78.74" x2="55.88" y2="78.74" width="0.1524" layer="91"/>
<junction x="55.88" y="78.74"/>
<label x="50.8" y="78.74" size="1.778" layer="95"/>
</segment>
<segment>
<pinref part="C2" gate="G$1" pin="1"/>
<wire x1="139.7" y1="119.38" x2="139.7" y2="124.46" width="0.1524" layer="91"/>
<wire x1="139.7" y1="124.46" x2="129.54" y2="124.46" width="0.1524" layer="91"/>
<pinref part="C1" gate="G$1" pin="1"/>
<wire x1="129.54" y1="124.46" x2="111.76" y2="124.46" width="0.1524" layer="91"/>
<wire x1="129.54" y1="119.38" x2="129.54" y2="124.46" width="0.1524" layer="91"/>
<junction x="129.54" y="124.46"/>
<junction x="111.76" y="124.46"/>
<label x="106.68" y="124.46" size="1.778" layer="95"/>
</segment>
</net>
<net name="AUD" class="0">
<segment>
<pinref part="CN1" gate="G$1" pin="3"/>
<wire x1="76.2" y1="119.38" x2="83.82" y2="119.38" width="0.1524" layer="91"/>
<junction x="83.82" y="119.38"/>
<label x="86.36" y="119.38" size="1.778" layer="95"/>
</segment>
<segment>
<pinref part="R1" gate="G$1" pin="2"/>
<wire x1="33.02" y1="68.58" x2="33.02" y2="73.66" width="0.1524" layer="91"/>
<pinref part="C4" gate="G$1" pin="1"/>
<wire x1="33.02" y1="73.66" x2="38.1" y2="73.66" width="0.1524" layer="91"/>
<wire x1="33.02" y1="73.66" x2="17.78" y2="73.66" width="0.1524" layer="91"/>
<junction x="33.02" y="73.66"/>
<junction x="17.78" y="73.66"/>
<label x="12.7" y="73.66" size="1.778" layer="95"/>
</segment>
</net>
<net name="VOL" class="0">
<segment>
<pinref part="CN1" gate="G$1" pin="2"/>
<wire x1="76.2" y1="116.84" x2="83.82" y2="116.84" width="0.1524" layer="91"/>
<junction x="83.82" y="116.84"/>
<label x="86.36" y="116.84" size="1.778" layer="95"/>
</segment>
<segment>
<pinref part="U1" gate="A" pin="VC"/>
<wire x1="60.96" y1="71.12" x2="55.88" y2="71.12" width="0.1524" layer="91"/>
<junction x="55.88" y="71.12"/>
<label x="50.8" y="71.12" size="1.778" layer="95"/>
<pinref part="C3" gate="G$1" pin="1"/>
<wire x1="55.88" y1="68.58" x2="55.88" y2="71.12" width="0.1524" layer="91"/>
</segment>
</net>
<net name="N$10" class="0">
<segment>
<pinref part="U1" gate="A" pin="IN+"/>
<pinref part="C4" gate="G$1" pin="2"/>
<wire x1="45.72" y1="73.66" x2="60.96" y2="73.66" width="0.1524" layer="91"/>
</segment>
</net>
</nets>
</sheet>
</sheets>
</schematic>
</drawing>
</eagle>
